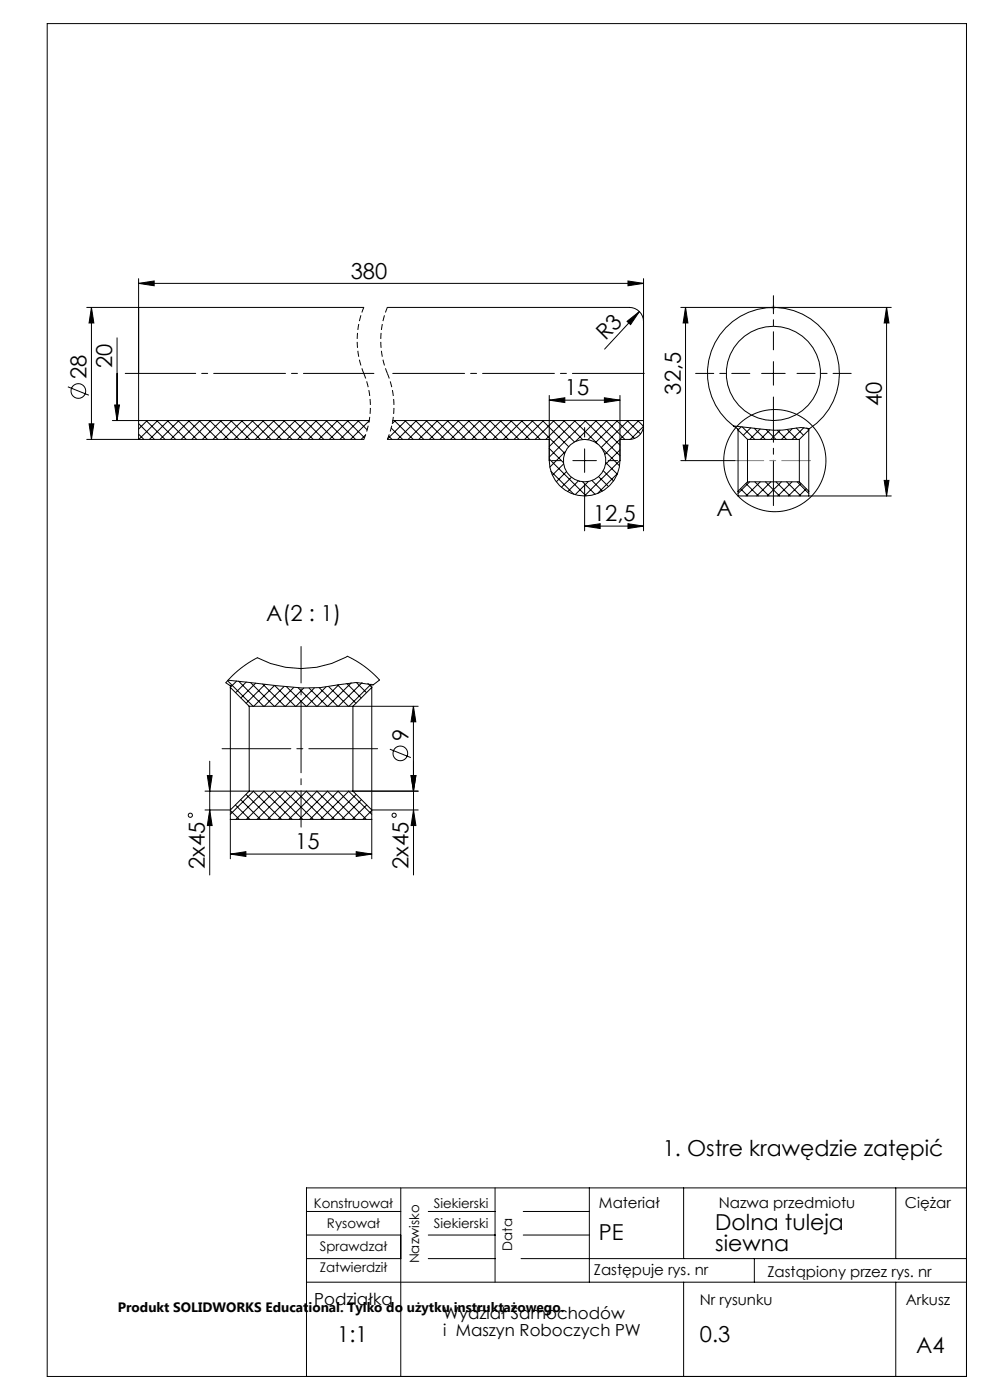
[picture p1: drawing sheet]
<svg xmlns="http://www.w3.org/2000/svg" width="210mm" height="297mm" viewBox="0 0 210 297" stroke-linecap="round" stroke-linejoin="round" font-family="sans-serif">
<g fill="none" stroke="#000" stroke-width=".21">
<path d="M10 5h195v287h-195zM29.4 59.1v20.1M133.2 59.6l3.3 .5-3.3 .5zM136.5 59.1v20.1M19.4 65.2v28M19.4 65.2l.5 3.3h-1zM24.8 71.7v17.5M29.4 60.1l3.3-.5v1zM29.4 60.1h107.1M29.4 65.2v14M29.4 79.2v14M77.2 65.2h-58.8"/>
<path d="M82.2 65.2h51.3a3.1 3.1 0 0 1 3 3.6v10.4M133 68.2l2.6-2.1-1.8 2.8zM135.6 66.1l-7.3 8M136.5 79.2v10M144.4 65.2h44.7M145.4 65.2l.5 3.3h-1zM145.4 65.2v32.5M153.9 69.5a14 14 0 0 1 20.9 .8 14 14 0 0 1-3.1 20.6l-1.8-.2a22.9 22.9 0 0 1-8.5 .3l-5.8-.6a14 14 0 0 1-1.7-20.9zM161.6 79.2h5M164.1 76.7v5M188.1 65.2l.5 3.3h-1zM188.1 65.2v40"/>
<path d="M14.4 82.1l4.4 1.7M18.9 89.9h1l-.5 3.3zM24.3 85.9h1l-.5 3.3zM29.4 92.1l1.1 1.1M29.4 89.9l3.4 3.3M31 89.2l4 4M31.2 89.2l-1.8 1.8M33.2 89.2l4 4M33.5 89.2l-4 4M35.5 89.2l4 4M35.7 89.2l-4 4M37.7 89.2l4 4"/>
<path d="M37.9 89.2l-4 4M40 89.2l4 4M40.2 89.2l-4 4M42.2 89.2l4 4M42.4 89.2l-4 4M44.5 89.2l4 4M44.7 89.2l-4 4M46.7 89.2l4 4M46.9 89.2l-4 4M49 89.2l4 4M49.2 89.2l-4 4M51.2 89.2l4 4"/>
<path d="M51.4 89.2l-4 4M53.5 89.2l4 4M53.7 89.2l-4 4M55.7 89.2l4 4M55.9 89.2l-4 4M57.9 89.2l4 4M58.2 89.2l-4 4M60.2 89.2l4 4M60.4 89.2l-4 4M62.4 89.2l4 4M62.6 89.2l-4 4M64.7 89.2l4 4"/>
<path d="M64.9 89.2l-4 4M66.9 89.2l4 4M67.1 89.2l-4 4M69.2 89.2l4 4M69.4 89.2l-4 4M71.4 89.2l4 4M71.6 89.2l-4 4M73.7 89.2l3.6 3.7M73.9 89.2l-4 4M75.9 89.2l2 2M76.1 89.2l-4 4M77.2 93.2h-58.8"/>
<path d="M77.5 92.3l-.9 .9M78.2 89.2l.1 .2M78.3 89.3l-3.9 3.9M78.3 89.2h-54.5M82.2 93.2h34.3M82.4 92.5l.8 .7M83 90.8l2.4 2.4M83.3 89.2h53.2M83.6 89.2l4 4M83.9 89.2l-.7 .7M85.9 89.2l4 4M86.1 89.2l-3.9 3.9"/>
<path d="M88.1 89.2l4 4M88.3 89.2l-4 4M90.4 89.2l4 4M90.6 89.2l-4 4M92.6 89.2l4 4M92.8 89.2l-4 4M94.9 89.2l4 4M95.1 89.2l-4 4M97.1 89.2l4 4M97.3 89.2l-4 4M99.4 89.2l4 4M99.6 89.2l-4 4"/>
<path d="M101.6 89.2l4 4M101.8 89.2l-4 4M103.9 89.2l4 4M104.1 89.2l-4 4M106.1 89.2l4 4M106.3 89.2l-4 4M108.3 89.2l4 4M108.5 89.2l-4 4M110.6 89.2l4 4M110.8 89.2l-4 4M112.8 89.2l7 7M113 89.2l-4 4"/>
<path d="M115.1 89.2l5.5 5.6M115.3 89.2l-4 4M116.5 84.9l3.3-.5v1zM116.5 83.9v13.8a7.5 7.5 0 0 0 7.5 7.5 7.5 7.5 0 0 0 7.5-7.5v-13.8M116.5 84.9h15M116.5 97.4l7.8 7.8M116.5 95.1l3 3.1M116.9 100l4.8 4.9M117.3 89.2l4.6 4.6M117.5 89.2l-4 4M119.6 98.4l-2.4 2.4M119.6 89.2l4 4"/>
<path d="M119.8 89.2l-4 4M119.9 95.8l-3.3 3.3M121.5 97.7h5M121.8 89.2l4.9 4.9M122 89.2l-5.5 5.5M124 95.2v5M124.1 89.2l7.4 7.5M124.3 89.2l-7.8 7.8M126.3 89.2l5.2 5.2M126.5 89.2l-4.4 4.5M127.6 95l3.8 3.8M128 99.9l2.1 2.1"/>
<path d="M128.2 84.4l3.3 .5-3.3 .5zM128.5 98.1l2.4 2.5M128.5 89.2l4 4M128.8 89.2l-4.1 4.1M130.8 89.2l3.8 3.8M131 89.2l-4.7 4.7M131.5 95.4l-3.1 3.1M131.5 97.7l-7.5 7.5M133 89.2l2.9 2.9M133.2 89.2l-5.7 5.7M135.3 89.2l1.2 1.2M135.5 89.2l-7.2 7.2"/>
<path d="M136.5 90.5l-2.8 2.7M136.5 90.2a3 3 0 0 1-3 3h-2M136.5 89.2v23.4M144.4 97.7h11.5M144.9 94.4h1l-.5 3.3zM155.6 90.4l1 .6v.2M156.6 91.2v13M156.6 91.2l2 2M157.2 90.5l-.6 .7M157.4 90.6l2.7 2.6M158.6 93.2v9M158.6 93.2h11"/>
<path d="M159.2 90.8l-1.5 1.5M160 90.9l2.3 2.3M161.2 91l-2.2 2.2M162.5 91.1l2.1 2.1M163.3 91.2l-2 2M164.9 91.3l1.9 1.9M165.5 91.3l-2 1.9M167 91.1l2.1 2.1M168.1 90.9l-2.3 2.3M168.9 90.8l1.5 1.5M169.6 93.2v9M170.5 90.7l-2.5 2.5"/>
<path d="M171.1 90.8l.5 .4M171.6 91.2v13M171.6 91.2l-2 2M171.6 91v.2M120.2 100.1l-2.2 2.1M121.2 101.2l-2.1 2.2M122.7 102l-2.3 2.3M123.6 102.2l2.6 2.7M124 111.6l3.3-.5v1zM124 104.7v7.9M124 111.6h12.5M124.8 102.1l-2.8 2.8"/>
<path d="M125.6 101.9l2.2 2.3M127 101.1l2.1 2.1M131 100.4l-4.3 4.3M133.2 111.1l3.3 .5-3.3 .5zM156.6 104.2v1h32.5M157.1 103.7l1.5 1.5M158.2 102.6l2.7 2.6M158.6 102.2l-2 2M158.6 102.2h11M159 102.2l-2.4 2.5M160.1 102.2l3 3M161.3 102.2l-3 3"/>
<path d="M162.4 102.2l3 3M163.5 102.2l-3 3M164.6 102.2l3 3M165.8 102.2l-3 3M166.9 102.2l3 3M168 102.2l-3 3M169.1 102.2l2.5 2.5M169.6 102.2l2 2M169.9 102.6l-2.7 2.6M171 103.7l-1.5 1.5M171.6 104.2v1M187.6 101.9h1l-.5 3.3z"/>
<path d="M48.3 144.4l5.4 5.4M48.4 144.3l15.7 1.7 3.8-.1 7.7-1.1 3.5 .5 1.4-1-3.1-2.9-3.6-2.1a20.3 20.3 0 0 1-19.2 .2l-3.3 2.1-2.9 2.6-.5 .6 1 .7v.3M48.9 145.8v26M48.9 145.8l4 4M50.2 144.5l-1.3 1.3M50.6 144.5l5.3 5.3M52.2 144.7l-2.2 2.2M52.9 149.8v18l-4 4M52.9 149.8h35.8M53.2 144.8l5 5M54.2 144.9l-3.1 3.2M55.7 145.1l4.7 4.7"/>
<path d="M56.2 145.2l-4 4M58.2 145.4l-4.4 4.4M58.3 145.4l4.4 4.4M60.3 145.6l-4.2 4.2M60.8 145.7l4.1 4.1M62.3 145.8l-4 4M63.2 145.9l4 3.9M64.4 146l-3.8 3.8M65.6 146l3.8 3.8M66.7 146l-3.9 3.8M67.7 145.9l4 3.9M69.2 145.7l-4.2 4.1"/>
<path d="M69.7 145.6l4.2 4.2M71.6 145.3l3.9 3.9M71.9 145.3l-4.6 4.5M73.5 145l3.1 3.1M74.5 144.9l-5 4.9M75.6 144.8l2.1 2.1M76.8 144.8l-5 5M78 145l.9 .8M78.7 145.2l-4.7 4.6M78.9 145.8l-4 4v18l4 4M78.9 145.8v26M78.9 145.5v.3"/>
<path d="M82.7 158.9l4.4 1.8M87.7 149.8l.5 3.3h-1zM87.7 149.8v35.8M43.5 167.8h45.2M43.5 171.8h5.4M44 164.5h1l-.5 3.3zM44.5 161.5v24.1M44.5 171.8l.5 3.3h-1zM48.9 171.8v10.4M48.9 173.8h30M48.9 171.9l1.9 1.9M49.9 170.8l3.1 3"/>
<path d="M50 173.8l6-6 6 6M51.1 169.6l4.1 4.2M52.2 168.5l5.3 5.3M53.7 167.8l6 6M53.8 167.8l-4.9 5M58.2 167.8l6 6M58.3 167.8l-6 6M60.5 167.8l6 6M60.5 167.8l-6 6M62.7 167.8l6 6M62.8 167.8l-6 6M65 167.8l6 6"/>
<path d="M65 167.8l-6 6M67.2 167.8l6 6M67.3 167.8l-6 6M69.4 167.8l6 6M69.5 167.8l-6 6M71.7 167.8l6 6M71.7 167.8l-6 6M73.9 167.8l5 5M74 167.8l-6 6M75.5 168.5l-5.3 5.3M76.7 169.6l-4.2 4.2M77.8 170.8l-3.1 3"/>
<path d="M78.9 171.9l-1.9 1.9M78.9 171.8h9.8M78.9 171.8v10.4M87.2 164.5h1l-.5 3.3zM87.7 171.8l.5 3.3h-1zM48.9 181.2l3.3-.5v1zM48.9 181.2h30M75.6 180.7l3.3 .5-3.3 .5zM65 257h20M85 252v40M90.8 257h14.2M105 252v20"/>
<path d="M111 257h14M125 252v20M145 252v15M190 252v15M205 252h-140v40M65 267h20M65 262h20M65 272h140M90.8 267h14.2M90.8 262h14.2M110.5 267h94.5M111 262h14"/>
<path d="M145 272v20M160 267v5M190 272v20"/>
<circle cx="164.1" cy="79.2" r="10"/>
<circle cx="16.6" cy="82.9" r="1.56"/>
<circle cx="124" cy="97.7" r="4.5"/>
<circle cx="164.4" cy="97.7" r="10.8"/>
<circle cx="84.9" cy="159.8" r="1.56"/>
<circle cx="40.4" cy="173" r=".44"/>
<circle cx="83.6" cy="173" r=".44"/>
</g>
<path d="M77.2 65.2a18.2 18.2 0 0 0 0 14M77.2 79.2a18.2 18.2 0 0 1 0 14M82.2 65.2a18.2 18.2 0 0 0 0 14M82.2 79.2a18.2 18.2 0 0 1 0 14" fill="none" stroke="#000" stroke-width=".21" stroke-dasharray="1.3 .6" stroke-dashoffset=".1" stroke-linecap="butt"/>
<path d="M163.6 65.2h1M163.7 64.9l.7 .7M164.1 64.7v1M164.4 64.9l-.7 .7" fill="none" stroke="#c0c0c0" stroke-width=".21"/>
<path d="M63.9 137.2v38.3" fill="none" stroke="#000" stroke-width=".21" stroke-dasharray="15.2 1.3 1.3 1.3" stroke-dashoffset="7.5"/>
<path d="M159.1 79.2h-11.5M164.1 74.2v-11.5M169.1 79.2h11.5" fill="none" stroke="#000" stroke-width=".21" stroke-dasharray="15.2 1.3 1.3 1.3" stroke-dashoffset="11.4"/>
<path d="M164.1 84.2v23.1" fill="none" stroke="#000" stroke-width=".21" stroke-dasharray="15.2 1.3 1.3 1.3" stroke-dashoffset="5.6"/>
<path d="M47.1 158.8h33" fill="none" stroke="#000" stroke-width=".21" stroke-dasharray="15.2 1.3 1.3 1.3" stroke-dashoffset=".7"/>
<path d="M119 97.7h-2M124 92.7v-2M129 97.7h2M124 102.7v2" fill="none" stroke="#000" stroke-width=".21" stroke-dasharray="15.2 1.3 1.3 1.3"/>
<path d="M79.3 79.2h-52.7" fill="none" stroke="#000" stroke-width=".21" stroke-dasharray="15.2 1.3 1.3 1.3" stroke-dashoffset=".3"/>
<path d="M137.8 79.2h-55.6" fill="none" stroke="#000" stroke-width=".21" stroke-dasharray="15.2 1.3 1.3 1.3" stroke-dashoffset="-1.1"/>
<path d="M155.9 97.7h16" fill="none" stroke="#808080" stroke-width=".21" stroke-dasharray="15.2 1.3 1.3 1.3" stroke-dashoffset="9.1"/>
<path d="M0 0h210v297h-210z" fill="none" stroke="#fff" stroke-width=".5"/>
<g fill="#000">
<path d="M133 68.2l2.6-2.1-1.8 2.8z"/>
<path d="M-.1 65.2v3.3zM-.1 89.9v3.3zM87.2 164.5h1l-.5 3.3zM87.7 171.8l.5 3.3h-1zM19.4 65.2l.5 3.3h-1zM18.9 89.9h1l-.5 3.3z"/>
<path d="M29.4 60.1l3.3-.5v1zM133.2 59.6l3.3 .5-3.3 .5z"/>
<path d="M188.1 65.2l.5 3.3h-1zM187.6 101.9h1l-.5 3.3zM145.4 65.2l.5 3.3h-1zM144.9 94.4h1l-.5 3.3z"/>
<path d="M128.2 84.4l3.3 .5-3.3 .5zM116.5 84.9l3.3-.5v1z"/>
<path d="M124 111.6l3.3-.5v1zM133.2 111.1l3.3 .5-3.3 .5z"/>
<path d="M87.7 149.8l.5 3.3h-1zM87.2 164.5h1l-.5 3.3z"/>
<path d="M44.5 171.8l.5 3.3h-1zM44 164.5h1l-.5 3.3zM24.3 85.9h1l-.5 3.3z"/>
<path d="M75.6 180.7l3.3 .5-3.3 .5zM48.9 181.2l3.3-.5v1z"/>
</g>
<g font-size="4.7">
<text x="74.4" y="59.1">380</text>
<text x="128.4" y="72.4" transform="rotate(-45 128.4 72.4)">R3</text>
<text x="18.3" y="80.4" transform="rotate(-90 18.3 80.4)">28</text>
<text x="23.8" y="78.1" transform="rotate(-90 23.8 78.1)">20</text>
<text x="119.8" y="83.9">15</text>
<text x="144.4" y="83.7" transform="rotate(-90 144.4 83.7)">32,5</text>
<text x="187" y="86.1" transform="rotate(-90 187 86.1)">40</text>
<text x="125.8" y="110.6">12,5</text>
<text x="152" y="109.5">A</text>
<text x="56.4" y="131.8">A(2 : 1)</text>
<text x="86.6" y="157.3" transform="rotate(-90 86.6 157.3)">9</text>
<text x="43.4" y="184.3" transform="rotate(-90 43.4 184.3)">2x45</text>
<text x="62.6" y="180.2">15</text>
<text x="86.6" y="184.3" transform="rotate(-90 86.6 184.3)">2x45</text>
<text x="140.6" y="245.2">1. Ostre krawędzie zatępić</text>
<text x="127" y="263.1">PE</text>
<text x="151.7" y="261">Dolna tuleja</text>
<text x="151.7" y="265.5">siewna</text>
<text x="71.5" y="284.7">1:1</text>
<text x="148.4" y="284.7">0.3</text>
<text x="194.3" y="287">A4</text>
</g>
<g font-size="3.5">
<text x="66.7" y="276.9">Podziałka</text>
<text x="94" y="279.8">Wydział Samochodów</text>
<text x="94" y="283.3">i Maszyn Roboczych PW</text>
</g>
<g font-size="3.2">
<text x="127" y="256.2">Materiał</text>
<text x="152.5" y="256.2">Nazwa przedmiotu</text>
<text x="192" y="256.2">Ciężar</text>
<text x="126" y="270.5">Zastępuje rys. nr</text>
<text x="162.8" y="270.8">Zastąpiony przez rys. nr</text>
<text x="148.4" y="276.8">Nr rysunku</text>
<text x="192.1" y="276.8">Arkusz</text>
</g>
<text font-size="2.9" x="25" y="278.3">Produkt SOLIDWORKS Educational. Tylko do użytku instruktażowego.</text>
<g font-size="2.8">
<text x="66.6" y="256.2">Konstruował</text>
<text x="92.1" y="256.2">Siekierski</text>
<text x="69.4" y="260.4">Rysował</text>
<text x="92.1" y="260.4">Siekierski</text>
<text x="67.8" y="269.8">Zatwierdził</text>
<text x="67.8" y="265.5">Sprawdzał</text>
<text x="88.9" y="268" transform="rotate(-90 88.9 268)">Nazwisko</text>
<text x="108.6" y="265.4" transform="rotate(-90 108.6 265.4)">Data</text>
</g>
</svg>
